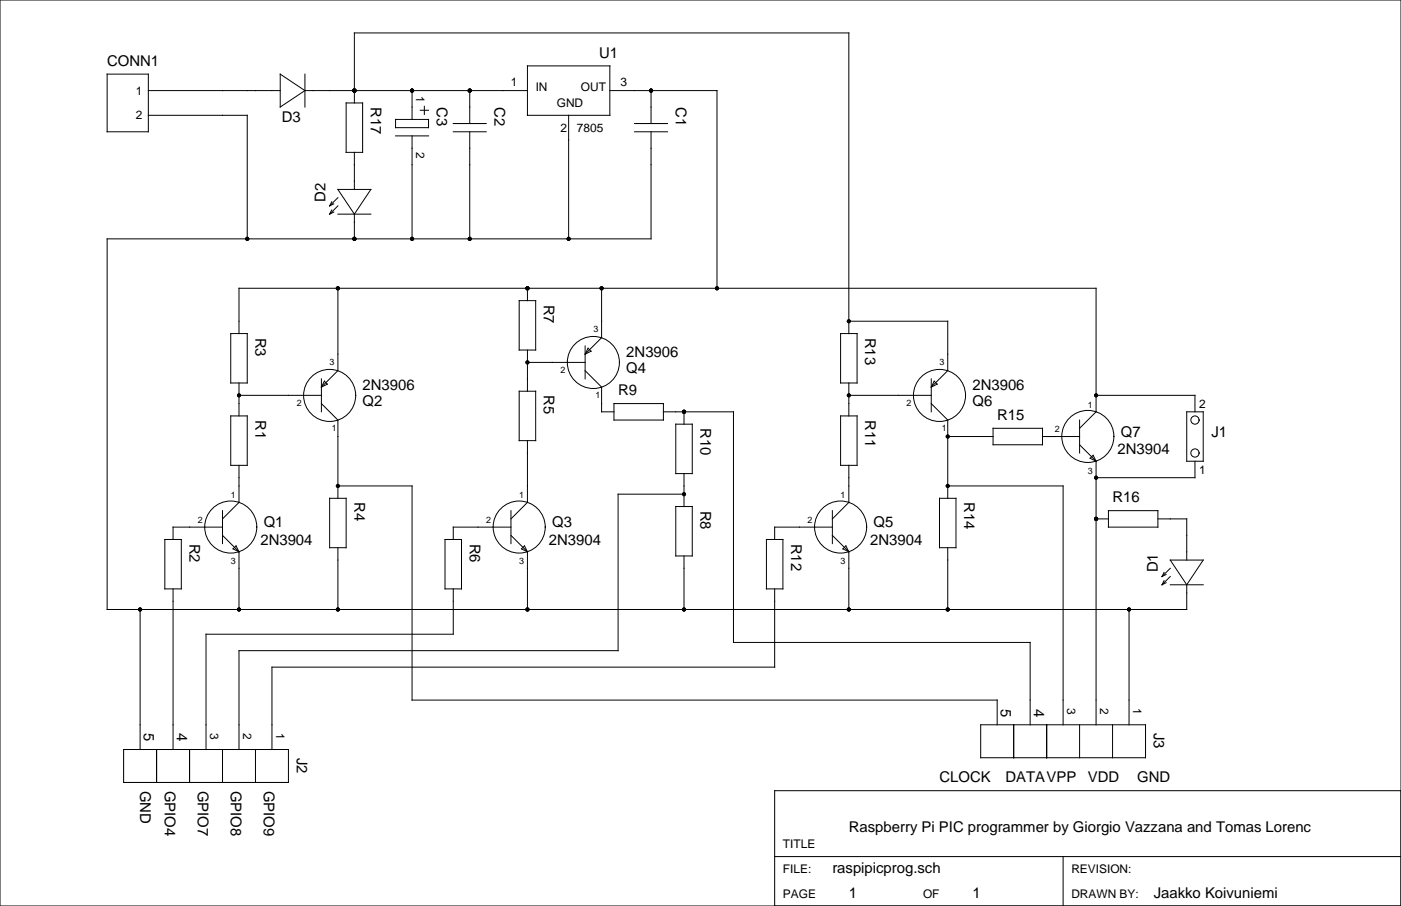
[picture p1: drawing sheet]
<svg xmlns="http://www.w3.org/2000/svg" width="432mm" height="279mm" viewBox="0 0 432 279" stroke-linecap="round" stroke-linejoin="round" font-family="sans-serif">
<g fill="none" stroke="#000" stroke-width=".31">
<path d="M0 0h431.8v279.4h-431.8zM33 22.9h12.7v17.7h-12.7zM45.7 35.6h30.5v38.1M45.7 27.9h40.7M86.4 22.9l7.6 5-7.6 5.1zM94 27.9h68.6M94 22.9v10.1M106.7 31.7h5.1v15.3h-5.1zM109.2 31.7v-21.5h152.4v92.7M121.9 36.8h10.2v2.6h-10.2zM127 27.9v8.9M129.5 34h2.6"/>
<path d="M130.8 32.8v2.5M139.7 38.1h10.2M144.8 27.9v10.2M162.6 20.3h25.4v15.3h-25.4zM175.3 35.6v38.1M188 27.9h33v61M195.6 38.1h10.1M200.7 27.9v10.2M104.1 58.4h10.2l-5.1 7.6zM109.2 47v11.4M121.9 41.9h10.2M127 41.9v31.8"/>
<path d="M139.7 40.6h10.2M144.8 40.6v33.1M195.6 40.6h10.1M200.7 40.6v33.1h-167.7v114.3h332.8v-7.7M102.2 64.8l-.6 1.2M102.2 62.2l-.6 1.3M102.9 65.4l-1.3 .6M102.9 62.9l-1.3 .6M104.1 66h10.2M104.1 61l-2.5 2.5M104.1 63.5l-2.5 2.5M109.2 66v7.7"/>
<path d="M104.1 88.9v25.4l-5 5.1M160 92.7h5.1v15.2h-5.1zM162.6 88.9v3.8M185.4 88.9v15.2l-5.1 5.1M261.6 99.1h30.5v15.2l-5.1 5.1M71.1 102.9h5.1v15.2h-5.1zM73.7 102.9v-14h264.1v38.1l-5.1 5.1M73.7 118.1v10.2M99.1 116.8v10.2M100 117.6l.9 .9-1.8 .9zM162.6 107.9v12.7M162.6 111.8h17.7"/>
<path d="M180.3 114.3l5.1 5.1v7.6h3.8M180.3 106.7v10.1M181.3 107.4l.9 .9-1.9 .9zM259.1 102.9h5.1v15.2h-5.1zM261.6 118.1v10.2M287 116.8v10.2M287.9 117.6l.9 .9-1.8 .9zM71.1 128.3h5.1v15.2h-5.1zM73.7 121.9h25.4M99.1 124.5l5 5v24.2M160 120.6h5.1v15.3h-5.1zM162.6 135.9v19l-5.1 5.1"/>
<path d="M189.2 124.5h15.3v5h-15.3zM204.5 127h21.6v71.1h91.4v25.4M208.3 130.8h5.1v15.2h-5.1zM210.8 127v3.8M259.1 128.3h5.1v15.2h-5.1zM261.6 121.9h25.4M287 124.5l5.1 5v24.2M292.1 134.6h14M306.1 132.1h15.2v5.1h-15.2zM321.3 134.6h11.4M332.7 129.5v10.2M332.7 137.2l5.1 5"/>
<path d="M337.8 121.9h30.5v5.1M365.8 127h5v15.2h-5zM68.6 157.5v10.1M73.7 143.5v11.4l-5.1 5.1M101.6 153.7h5.1v15.2h-5.1zM104.1 149.9h22.9v66h180.3v7.6M157.5 157.5v10.1M208.3 156.2h5.1v15.2h-5.1zM210.8 152.4h-20.3v48.3h-116.8v30.4M210.8 146v10.2M256.5 157.5v10.1M261.6 143.5v11.4l-5.1 5.1"/>
<path d="M289.6 153.7h5v15.2h-5zM292.1 149.9h35.6v73.6M336.9 140.4l.9 1.8-1.8-.9zM337.8 142.2v81.3M341.6 157.5h15.3v5.1h-15.3zM368.3 142.2v5.1h-30.5M50.8 166.4h5.1v15.2h-5.1zM68.6 165.1l5.1 5.1M68.6 162.6h-15.3v3.8M72.7 168.4l1 1.8-1.9-.9zM73.7 170.2v17.8M104.1 168.9v19.1"/>
<path d="M137.2 166.4h5v15.2h-5zM157.5 162.6h-17.8v3.8M157.5 165.1l5.1 5.1M161.6 168.4l1 1.8-1.9-.9zM162.6 170.2v17.8M210.8 171.4v16.6M236.2 166.4h5.1v15.2h-5.1zM256.5 162.6h-17.7v3.8M256.5 165.1l5.1 5.1M260.7 168.4l.9 1.8-1.8-.9zM261.6 170.2v17.8M292.1 168.9v19.1"/>
<path d="M337.8 160h3.8M356.9 160h8.9v12.7M358.8 179.1l-.7 1.2M358.8 176.5l-.7 1.3M359.4 179.7l-1.3 .6M359.4 177.2l-1.3 .6M360.7 172.7h10.1l-5 7.6zM360.7 175.3l-2.6 2.5M360.7 177.8l-2.6 2.5M43.2 188v43.1M53.3 181.6v49.5M139.7 181.6v14h-76.2v35.5"/>
<path d="M238.8 181.6v24.1h-155v25.4M348 188v35.5M360.7 180.3h10.1M38.1 231.1h50.8v10.2h-50.8zM48.3 231.1v10.2M58.4 231.1v10.2M68.6 231.1v10.2M78.7 231.1v10.2M302.3 223.5h50.8v10.2h-50.8zM312.4 223.5v10.2M322.6 223.5v10.2M332.7 223.5v10.2"/>
<path d="M342.9 223.5v10.2M431.8 243.8h-193v35.6M238.8 264.2h193M327.7 264.2v15.2"/>
<circle cx="182.9" cy="111.8" r="8"/>
<circle cx="101.6" cy="121.9" r="8"/>
<circle cx="289.6" cy="121.9" r="8"/>
<circle cx="335.3" cy="134.6" r="8"/>
<circle cx="368.3" cy="129.5" r="1.27"/>
<circle cx="368.3" cy="139.7" r="1.27"/>
<circle cx="71.1" cy="162.5" r="8"/>
<circle cx="160" cy="162.5" r="8"/>
<circle cx="259.1" cy="162.5" r="8"/>
</g>
<g fill="#000">
<circle cx="109.2" cy="27.9" r=".64"/>
<circle cx="127" cy="27.9" r=".64"/>
<circle cx="144.8" cy="27.9" r=".63"/>
<circle cx="200.7" cy="27.9" r=".63"/>
<circle cx="76.2" cy="73.7" r=".64"/>
<circle cx="109.2" cy="73.7" r=".64"/>
<circle cx="127" cy="73.7" r=".64"/>
<circle cx="144.8" cy="73.7" r=".63"/>
<circle cx="175.3" cy="73.7" r=".63"/>
<circle cx="104.1" cy="88.9" r=".64"/>
<circle cx="162.6" cy="88.9" r=".63"/>
<circle cx="185.4" cy="88.9" r=".63"/>
<circle cx="221" cy="88.9" r=".63"/>
<circle cx="261.6" cy="99.1" r=".63"/>
<circle cx="162.6" cy="111.8" r=".63"/>
<circle cx="73.7" cy="121.9" r=".64"/>
<circle cx="210.8" cy="127" r=".63"/>
<circle cx="261.6" cy="121.9" r=".63"/>
<circle cx="292.1" cy="134.6" r=".63"/>
<circle cx="337.8" cy="121.9" r=".63"/>
<circle cx="104.1" cy="149.9" r=".64"/>
<circle cx="210.8" cy="152.4" r=".63"/>
<circle cx="292.1" cy="149.9" r=".63"/>
<circle cx="337.8" cy="147.3" r=".63"/>
<circle cx="337.8" cy="160" r=".63"/>
<circle cx="43.2" cy="188" r=".64"/>
<circle cx="73.7" cy="188" r=".64"/>
<circle cx="104.1" cy="188" r=".64"/>
<circle cx="162.6" cy="188" r=".63"/>
<circle cx="210.8" cy="188" r=".63"/>
<circle cx="261.6" cy="188" r=".63"/>
<circle cx="292.1" cy="188" r=".63"/>
<circle cx="348" cy="188" r=".63"/>
</g>
<g font-size="4.6">
<text x="184.6" y="17.8">U1</text>
<text x="33" y="20.3">CONN1</text>
<text x="114.3" y="33" transform="rotate(90 114.3 33)">R17</text>
<text x="134.6" y="33" transform="rotate(90 134.6 33)">C3</text>
<text x="152.4" y="33" transform="rotate(90 152.4 33)">C2</text>
<text x="208.3" y="33" transform="rotate(90 208.3 33)">C1</text>
<text x="86.8" y="37.6">D3</text>
<text x="100.3" y="62.2" transform="rotate(-90 100.3 62.2)">D2</text>
<text x="167.6" y="94" transform="rotate(90 167.6 94)">R7</text>
<text x="78.7" y="104.1" transform="rotate(90 78.7 104.1)">R3</text>
<text x="266.7" y="104.1" transform="rotate(90 266.7 104.1)">R13</text>
<text x="193" y="110">2N3906</text>
<text x="193" y="115.2">Q4</text>
<text x="111.8" y="120.2">2N3906</text>
<text x="111.8" y="125.3">Q2</text>
<text x="167.6" y="121.9" transform="rotate(90 167.6 121.9)">R5</text>
<text x="190.5" y="121.9">R9</text>
<text x="299.7" y="120.2">2N3906</text>
<text x="299.7" y="125.3">Q6</text>
<text x="78.7" y="129.5" transform="rotate(90 78.7 129.5)">R1</text>
<text x="266.7" y="129.5" transform="rotate(90 266.7 129.5)">R11</text>
<text x="307.3" y="129.5">R15</text>
<text x="215.9" y="132.1" transform="rotate(90 215.9 132.1)">R10</text>
<text x="345.4" y="134.6">Q7</text>
<text x="373.4" y="134.6">J1</text>
<text x="344.4" y="140">2N3904</text>
<text x="109.2" y="154.9" transform="rotate(90 109.2 154.9)">R4</text>
<text x="297.2" y="154.9" transform="rotate(90 297.2 154.9)">R14</text>
<text x="342.9" y="154.9">R16</text>
<text x="215.9" y="157.5" transform="rotate(90 215.9 157.5)">R8</text>
<text x="58.4" y="167.6" transform="rotate(90 58.4 167.6)">R2</text>
<text x="80.3" y="168">2N3904</text>
<text x="81.3" y="162.6">Q1</text>
<text x="144.8" y="167.6" transform="rotate(90 144.8 167.6)">R6</text>
<text x="169.2" y="168">2N3904</text>
<text x="170.2" y="162.6">Q3</text>
<text x="243.8" y="167.6" transform="rotate(90 243.8 167.6)">R12</text>
<text x="268.2" y="168">2N3904</text>
<text x="269.2" y="162.6">Q5</text>
<text x="356.9" y="176.5" transform="rotate(-90 356.9 176.5)">D1</text>
<text x="308.5" y="218.6" transform="rotate(90 308.5 218.6)">5</text>
<text x="318.6" y="218.6" transform="rotate(90 318.6 218.6)">4</text>
<text x="44.3" y="226.2" transform="rotate(90 44.3 226.2)">5</text>
<text x="54.5" y="226.2" transform="rotate(90 54.5 226.2)">4</text>
<text x="355.6" y="226.1" transform="rotate(90 355.6 226.1)">J3</text>
<text x="91.4" y="233.7" transform="rotate(90 91.4 233.7)">J2</text>
<text x="43.2" y="243.8" transform="rotate(90 43.2 243.8)">GND</text>
<text x="50.8" y="243.8" transform="rotate(90 50.8 243.8)">GPIO4</text>
<text x="61" y="243.8" transform="rotate(90 61 243.8)">GPIO7</text>
<text x="71.1" y="243.8" transform="rotate(90 71.1 243.8)">GPIO8</text>
<text x="81.3" y="243.8" transform="rotate(90 81.3 243.8)">GPIO9</text>
<text x="289.6" y="241.3">CLOCK</text>
<text x="309.9" y="241.3">DATAVPP</text>
<text x="335.3" y="241.3">VDD</text>
<text x="350.5" y="241.3">GND</text>
<text x="261.6" y="256.5">Raspberry Pi PIC programmer by Giorgio Vazzana and Tomas Lorenc</text>
<text x="256.5" y="269.2">raspipicprog.sch</text>
<text x="261.6" y="276.9">1</text>
<text x="299.7" y="276.9">1</text>
<text x="355.6" y="276.9">Jaakko Koivuniemi</text>
</g>
<g font-size="3.7">
<text x="41.9" y="29.2">1</text>
<text x="128.3" y="29.7" transform="rotate(90 128.3 29.7)">1</text>
<text x="157.5" y="26.7">1</text>
<text x="165.1" y="27.9">IN</text>
<text x="179" y="27.9">OUT</text>
<text x="191.3" y="26.7">3</text>
<text x="171.6" y="33">GND</text>
<text x="41.9" y="36.8">2</text>
<text x="172.7" y="40.6">2</text>
<text x="177.8" y="40.6">7805</text>
<text x="128.3" y="47" transform="rotate(90 128.3 47)">2</text>
<text x="369.6" y="125.7">2</text>
<text x="369.6" y="146">1</text>
<text x="328.9" y="218.4" transform="rotate(90 328.9 218.4)">3</text>
<text x="339.1" y="218.4" transform="rotate(90 339.1 218.4)">2</text>
<text x="349.2" y="218.4" transform="rotate(90 349.2 218.4)">1</text>
<text x="64.8" y="226.1" transform="rotate(90 64.8 226.1)">3</text>
<text x="74.9" y="226.1" transform="rotate(90 74.9 226.1)">2</text>
<text x="85.1" y="226.1" transform="rotate(90 85.1 226.1)">1</text>
<text x="241.3" y="261.6">TITLE</text>
<text x="241.3" y="269.2">FILE:</text>
<text x="330.2" y="269.2">REVISION:</text>
<text x="241.3" y="276.9">PAGE</text>
<text x="284.5" y="276.9">OF</text>
<text x="330.2" y="276.9">DRAWN BY:</text>
</g>
<g font-size="2.8">
<text x="182.9" y="102.3">3</text>
<text x="101.6" y="112.4">3</text>
<text x="289.6" y="112.4">3</text>
<text x="172.7" y="115">2</text>
<text x="91.4" y="125.1">2</text>
<text x="183.6" y="122.8">1</text>
<text x="279.4" y="125.1">2</text>
<text x="335.3" y="125.7">1</text>
<text x="102.3" y="132.9">1</text>
<text x="290.2" y="132.9">1</text>
<text x="325.1" y="133.3">2</text>
<text x="335.3" y="146">3</text>
<text x="71.1" y="153.7">1</text>
<text x="160" y="153.7">1</text>
<text x="259.1" y="153.7">1</text>
<text x="61" y="161.3">2</text>
<text x="149.9" y="161.3">2</text>
<text x="248.9" y="161.3">2</text>
<text x="71.1" y="174">3</text>
<text x="160" y="174">3</text>
<text x="259.1" y="174">3</text>
</g>
</svg>
